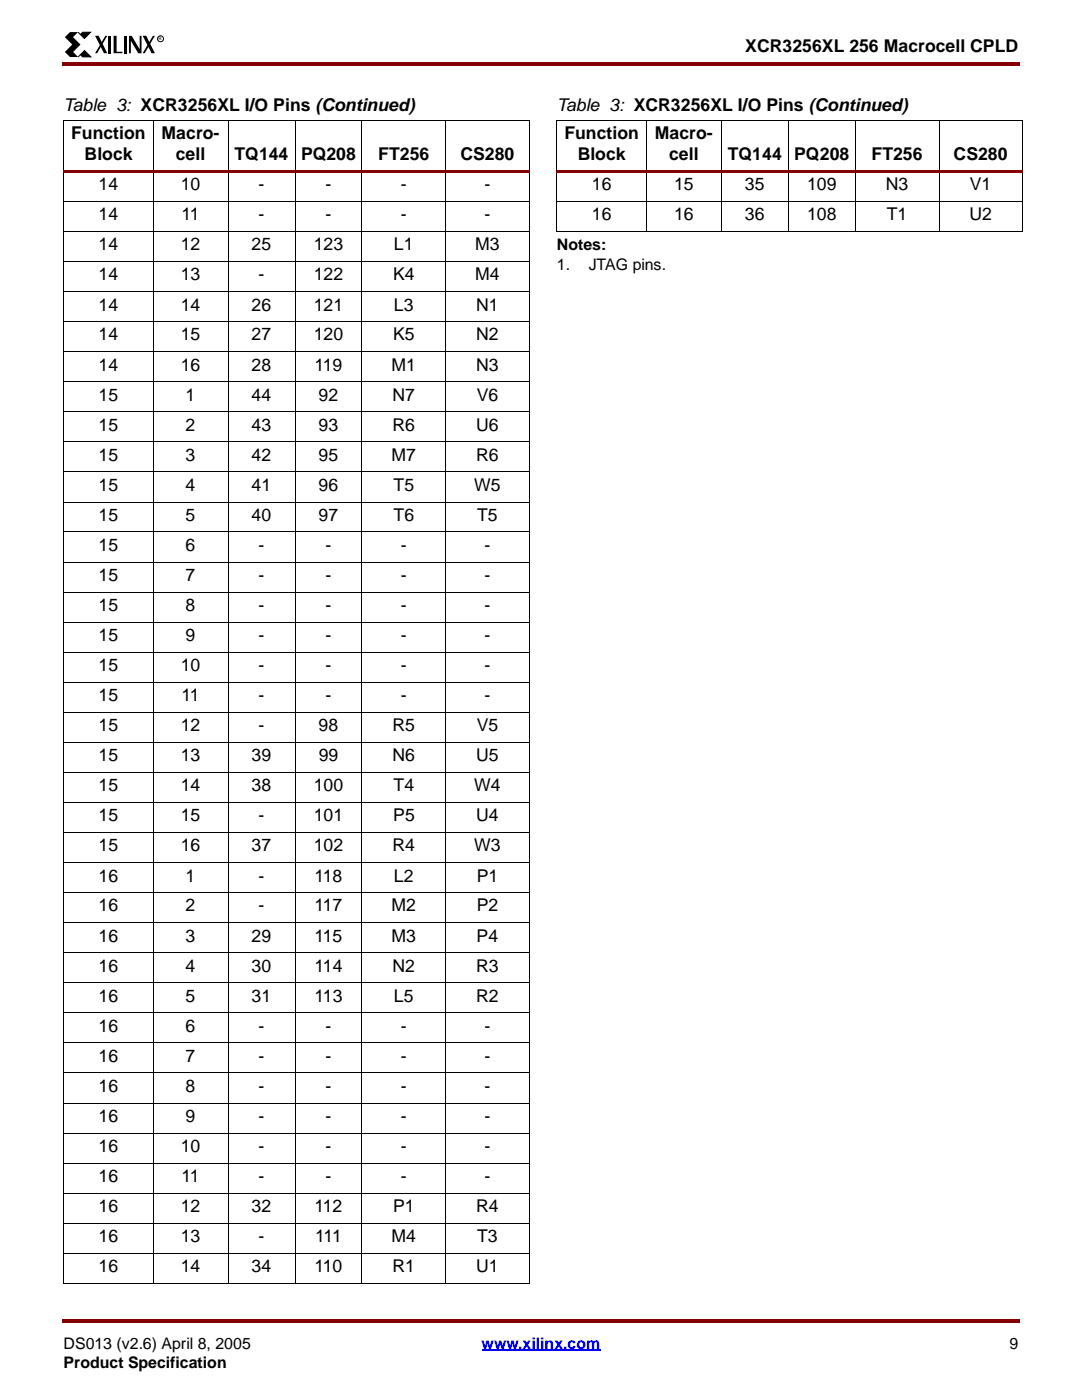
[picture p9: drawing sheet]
<svg xmlns="http://www.w3.org/2000/svg" width="216mm" height="279mm" viewBox="0 0 216 279" stroke-linecap="round" stroke-linejoin="round" font-family="sans-serif">
<g fill="#850000">
<path d="M12.4 12.4h.3v.7h-.3z"/>
<path d="M12.7 12.4h190.8v.7h-190.8z"/>
</g>
<path d="M12.7 267h190.5v7.1h-190.5z" fill="#fff"/>
<path d="M96.1 269.5h23.7" fill="none" stroke="#00f" stroke-width=".34"/>
<g fill="#850000">
<path d="M12.4 263.2h.3v.7h-.3z"/>
<path d="M12.7 263.2h190.8v.7h-190.8z"/>
</g>
<path d="M12.7 6.4h20.1v5.2h-20.1z" fill="#fff"/>
<path d="M13 7.4l1-1h1.6l-1 1 1.5 1.5-1.5 1.5 1 1h-1.6l-1.1-1 1.5-1.5zM19 7.1h.7l1.7 3.5h-.7zM21 7.1h.4l-2 3.5h-.4zM21.6 7.2h.6v3.4h-.6zM22.7 7.1h.6v3.2h1.1v.3h-1.7zM24.7 7.2h.6v3.4h-.6zM25.7 7.2h.6l1.6 2.6v-2.7h.3v3.5h-.6l-1.5-2.5v2.5h-.4zM28.5 7.1h.7l1.7 3.5h-.7zM30.5 7.1h.4l-2 3.5h-.4z" fill="#000"/>
<path d="M15.6 6.4l.4 .5 .5-.5h1.6l-1.3 1.3zM16 10.9l-.4 .5 1.3-1.3 1.2 1.3h-1.6z" fill="#000" stroke="#000" stroke-width=".2"/>
<g fill="none" stroke="#000" stroke-width=".2">
<path d="M12.7 24h93M12.7 24v232.1M30.6 24v232.2M45.5 24v232.2M58.9 24v232.2M72.2 24v232.2M88.9 24v232.2M105.6 24v232.1"/>
<circle cx="32" cy="7.7" r=".59"/>
</g>
<path d="M12.7 34h93v.5h-93z" fill="#850000"/>
<g fill="none" stroke="#000" stroke-width=".2">
<path d="M111.1 24h93M111.1 24v22.2M129 24v22.3M143.9 24v22.3M157.3 24v22.3M170.7 24v22.3M187.4 24v22.3M204 24v22.2M12.7 40.2h93M12.7 46.2h93M12.7 52.2h93M12.7 58.2h93"/>
<path d="M12.7 64.2h93M12.7 70.2h93M12.7 76.2h93M12.7 82.2h93M12.7 88.2h93M12.7 94.2h93M12.7 100.2h93M12.7 106.2h93M12.7 112.2h93M12.7 118.2h93M12.7 124.2h93M12.7 130.2h93"/>
<path d="M12.7 136.2h93M12.7 142.2h93M12.7 148.2h93M12.7 154.2h93M12.7 160.1h93M12.7 166.2h93M12.7 172.2h93M12.7 178.1h93M12.7 184.1h93M12.7 190.2h93M12.7 196.1h93M12.7 202.1h93"/>
<path d="M12.7 208.2h93M12.7 214.1h93M12.7 220.1h93M12.7 226.1h93M12.7 232.1h93M12.7 238.1h93M12.7 244.1h93M12.7 250.1h93M12.7 256.1h93"/>
</g>
<path d="M111.1 34h93v.5h-93z" fill="#850000"/>
<path d="M111.1 40.2h93M111.1 46.2h93" fill="none" stroke="#000" stroke-width=".2"/>
<g font-size="3.5">
<text x="148.7" y="10.5">XCR3256XL 256 Macrocell CPLD</text>
<text x="12.7" y="22.1">Table 3: XCR3256XL I/O Pins (Continued)</text>
<text x="111.1" y="22.1">Table 3: XCR3256XL I/O Pins (Continued)</text>
<text x="14.2" y="27.7">Function</text>
<text x="32.3" y="27.7">Macro-</text>
<text x="112.6" y="27.7">Function</text>
<text x="130.7" y="27.7">Macro-</text>
<text x="16.8" y="32">Block</text>
<text x="35.1" y="32">cell</text>
<text x="46.8" y="32">TQ144</text>
<text x="60.1" y="32">PQ208</text>
<text x="75.5" y="32">FT256</text>
<text x="91.9" y="32">CS280</text>
<text x="115.3" y="32">Block</text>
<text x="133.5" y="32">cell</text>
<text x="145.2" y="32">TQ144</text>
<text x="158.5" y="32">PQ208</text>
<text x="173.9" y="32">FT256</text>
<text x="190.3" y="32">CS280</text>
<text x="19.7" y="38">14</text>
<text x="36.1" y="38">10</text>
<text x="51.6" y="38">-</text>
<text x="65" y="38">-</text>
<text x="80" y="38">-</text>
<text x="96.7" y="38">-</text>
<text x="118.1" y="38">16</text>
<text x="134.5" y="38">15</text>
<text x="148.6" y="38">35</text>
<text x="161" y="38">109</text>
<text x="176.7" y="38">N3</text>
<text x="193.5" y="38">V1</text>
<text x="19.7" y="44">14</text>
<text x="36.2" y="44">11</text>
<text x="51.6" y="44">-</text>
<text x="65" y="44">-</text>
<text x="80" y="44">-</text>
<text x="96.7" y="44">-</text>
<text x="118.1" y="44">16</text>
<text x="134.5" y="44">16</text>
<text x="148.6" y="44">36</text>
<text x="161" y="44">108</text>
<text x="176.9" y="44">T1</text>
<text x="193.5" y="44">U2</text>
<text x="19.7" y="50">14</text>
<text x="36.1" y="50">12</text>
<text x="50.2" y="50">25</text>
<text x="62.6" y="50">123</text>
<text x="78.6" y="50">L1</text>
<text x="94.8" y="50">M3</text>
<text x="19.7" y="56">14</text>
<text x="36.1" y="56">13</text>
<text x="51.6" y="56">-</text>
<text x="62.6" y="56">122</text>
<text x="78.4" y="56">K4</text>
<text x="94.8" y="56">M4</text>
<text x="19.7" y="62">14</text>
<text x="36.1" y="62">14</text>
<text x="50.2" y="62">26</text>
<text x="62.6" y="62">121</text>
<text x="78.6" y="62">L3</text>
<text x="95" y="62">N1</text>
<text x="19.7" y="67.9">14</text>
<text x="36.1" y="67.9">15</text>
<text x="50.2" y="67.9">27</text>
<text x="62.6" y="67.9">120</text>
<text x="78.4" y="67.9">K5</text>
<text x="95" y="67.9">N2</text>
<text x="19.7" y="74">14</text>
<text x="36.1" y="74">16</text>
<text x="50.2" y="74">28</text>
<text x="62.7" y="74">119</text>
<text x="78.1" y="74">M1</text>
<text x="95" y="74">N3</text>
<text x="19.7" y="80">15</text>
<text x="37" y="80">1</text>
<text x="50.2" y="80">44</text>
<text x="63.6" y="80">92</text>
<text x="78.3" y="80">N7</text>
<text x="95.1" y="80">V6</text>
<text x="19.7" y="86">15</text>
<text x="37" y="86">2</text>
<text x="50.2" y="86">43</text>
<text x="63.6" y="86">93</text>
<text x="78.3" y="86">R6</text>
<text x="95" y="86">U6</text>
<text x="19.7" y="91.9">15</text>
<text x="37" y="91.9">3</text>
<text x="50.2" y="91.9">42</text>
<text x="63.6" y="91.9">95</text>
<text x="78.1" y="91.9">M7</text>
<text x="95" y="91.9">R6</text>
<text x="19.7" y="98">15</text>
<text x="37" y="98">4</text>
<text x="50.2" y="98">41</text>
<text x="63.6" y="98">96</text>
<text x="78.5" y="98">T5</text>
<text x="94.6" y="98">W5</text>
<text x="19.7" y="104">15</text>
<text x="37" y="104">5</text>
<text x="50.2" y="104">40</text>
<text x="63.6" y="104">97</text>
<text x="78.5" y="104">T6</text>
<text x="95.2" y="104">T5</text>
<text x="19.7" y="109.9">15</text>
<text x="37" y="109.9">6</text>
<text x="51.6" y="109.9">-</text>
<text x="65" y="109.9">-</text>
<text x="80" y="109.9">-</text>
<text x="96.7" y="109.9">-</text>
<text x="19.7" y="115.9">15</text>
<text x="37" y="115.9">7</text>
<text x="51.6" y="115.9">-</text>
<text x="65" y="115.9">-</text>
<text x="80" y="115.9">-</text>
<text x="96.7" y="115.9">-</text>
<text x="19.7" y="122">15</text>
<text x="37" y="122">8</text>
<text x="51.6" y="122">-</text>
<text x="65" y="122">-</text>
<text x="80" y="122">-</text>
<text x="96.7" y="122">-</text>
<text x="19.7" y="127.9">15</text>
<text x="37" y="127.9">9</text>
<text x="51.6" y="127.9">-</text>
<text x="65" y="127.9">-</text>
<text x="80" y="127.9">-</text>
<text x="96.7" y="127.9">-</text>
<text x="19.7" y="133.9">15</text>
<text x="36.1" y="133.9">10</text>
<text x="51.6" y="133.9">-</text>
<text x="65" y="133.9">-</text>
<text x="80" y="133.9">-</text>
<text x="96.7" y="133.9">-</text>
<text x="19.7" y="140">15</text>
<text x="36.2" y="140">11</text>
<text x="51.6" y="140">-</text>
<text x="65" y="140">-</text>
<text x="80" y="140">-</text>
<text x="96.7" y="140">-</text>
<text x="19.7" y="145.9">15</text>
<text x="36.1" y="145.9">12</text>
<text x="51.6" y="145.9">-</text>
<text x="63.6" y="145.9">98</text>
<text x="78.3" y="145.9">R5</text>
<text x="95.1" y="145.9">V5</text>
<text x="19.7" y="151.9">15</text>
<text x="36.1" y="151.9">13</text>
<text x="50.2" y="151.9">39</text>
<text x="63.6" y="151.9">99</text>
<text x="78.3" y="151.9">N6</text>
<text x="95" y="151.9">U5</text>
<text x="19.7" y="157.9">15</text>
<text x="36.1" y="157.9">14</text>
<text x="50.2" y="157.9">38</text>
<text x="62.6" y="157.9">100</text>
<text x="78.5" y="157.9">T4</text>
<text x="94.6" y="157.9">W4</text>
<text x="19.7" y="163.9">15</text>
<text x="36.1" y="163.9">15</text>
<text x="51.6" y="163.9">-</text>
<text x="62.6" y="163.9">101</text>
<text x="78.4" y="163.9">P5</text>
<text x="95" y="163.9">U4</text>
<text x="19.7" y="169.9">15</text>
<text x="36.1" y="169.9">16</text>
<text x="50.2" y="169.9">37</text>
<text x="62.6" y="169.9">102</text>
<text x="78.3" y="169.9">R4</text>
<text x="94.6" y="169.9">W3</text>
<text x="19.7" y="175.9">16</text>
<text x="37" y="175.9">1</text>
<text x="51.6" y="175.9">-</text>
<text x="62.7" y="175.9">118</text>
<text x="78.6" y="175.9">L2</text>
<text x="95.1" y="175.9">P1</text>
<text x="19.7" y="181.9">16</text>
<text x="37" y="181.9">2</text>
<text x="51.6" y="181.9">-</text>
<text x="62.7" y="181.9">117</text>
<text x="78.1" y="181.9">M2</text>
<text x="95.1" y="181.9">P2</text>
<text x="19.7" y="187.9">16</text>
<text x="37" y="187.9">3</text>
<text x="50.2" y="187.9">29</text>
<text x="62.7" y="187.9">115</text>
<text x="78.1" y="187.9">M3</text>
<text x="95.1" y="187.9">P4</text>
<text x="19.7" y="193.9">16</text>
<text x="37" y="193.9">4</text>
<text x="50.2" y="193.9">30</text>
<text x="62.7" y="193.9">114</text>
<text x="78.3" y="193.9">N2</text>
<text x="95" y="193.9">R3</text>
<text x="19.7" y="199.9">16</text>
<text x="37" y="199.9">5</text>
<text x="50.2" y="199.9">31</text>
<text x="62.7" y="199.9">113</text>
<text x="78.6" y="199.9">L5</text>
<text x="95" y="199.9">R2</text>
<text x="19.7" y="205.9">16</text>
<text x="37" y="205.9">6</text>
<text x="51.6" y="205.9">-</text>
<text x="65" y="205.9">-</text>
<text x="80" y="205.9">-</text>
<text x="96.7" y="205.9">-</text>
<text x="19.7" y="211.9">16</text>
<text x="37" y="211.9">7</text>
<text x="51.6" y="211.9">-</text>
<text x="65" y="211.9">-</text>
<text x="80" y="211.9">-</text>
<text x="96.7" y="211.9">-</text>
<text x="19.7" y="217.9">16</text>
<text x="37" y="217.9">8</text>
<text x="51.6" y="217.9">-</text>
<text x="65" y="217.9">-</text>
<text x="80" y="217.9">-</text>
<text x="96.7" y="217.9">-</text>
<text x="19.7" y="223.9">16</text>
<text x="37" y="223.9">9</text>
<text x="51.6" y="223.9">-</text>
<text x="65" y="223.9">-</text>
<text x="80" y="223.9">-</text>
<text x="96.7" y="223.9">-</text>
<text x="19.7" y="229.9">16</text>
<text x="36.1" y="229.9">10</text>
<text x="51.6" y="229.9">-</text>
<text x="65" y="229.9">-</text>
<text x="80" y="229.9">-</text>
<text x="96.7" y="229.9">-</text>
<text x="19.7" y="235.9">16</text>
<text x="36.2" y="235.9">11</text>
<text x="51.6" y="235.9">-</text>
<text x="65" y="235.9">-</text>
<text x="80" y="235.9">-</text>
<text x="96.7" y="235.9">-</text>
<text x="19.7" y="241.9">16</text>
<text x="36.1" y="241.9">12</text>
<text x="50.2" y="241.9">32</text>
<text x="62.7" y="241.9">112</text>
<text x="78.4" y="241.9">P1</text>
<text x="95" y="241.9">R4</text>
<text x="19.7" y="247.9">16</text>
<text x="36.1" y="247.9">13</text>
<text x="51.6" y="247.9">-</text>
<text x="62.9" y="247.9">111</text>
<text x="78.1" y="247.9">M4</text>
<text x="95.2" y="247.9">T3</text>
<text x="19.7" y="253.9">16</text>
<text x="36.1" y="253.9">14</text>
<text x="50.2" y="253.9">34</text>
<text x="62.7" y="253.9">110</text>
<text x="78.3" y="253.9">R1</text>
<text x="95" y="253.9">U1</text>
</g>
<g font-size="3.2">
<text x="111.1" y="49.9">Notes:</text>
<text x="111.1" y="53.8">1.</text>
<text x="117.5" y="53.8">JTAG pins.</text>
<text x="12.7" y="269.2">DS013 (v2.6) April 8, 2005</text>
<text x="201.4" y="269.2">9</text>
<text x="12.7" y="273.1">Product Specification</text>
</g>
<text font-size="3.2" fill="#00f" x="96.1" y="269.2">www.xilinx.com</text>
<text font-size=".9" x="31.7" y="8.1">R</text>
</svg>
